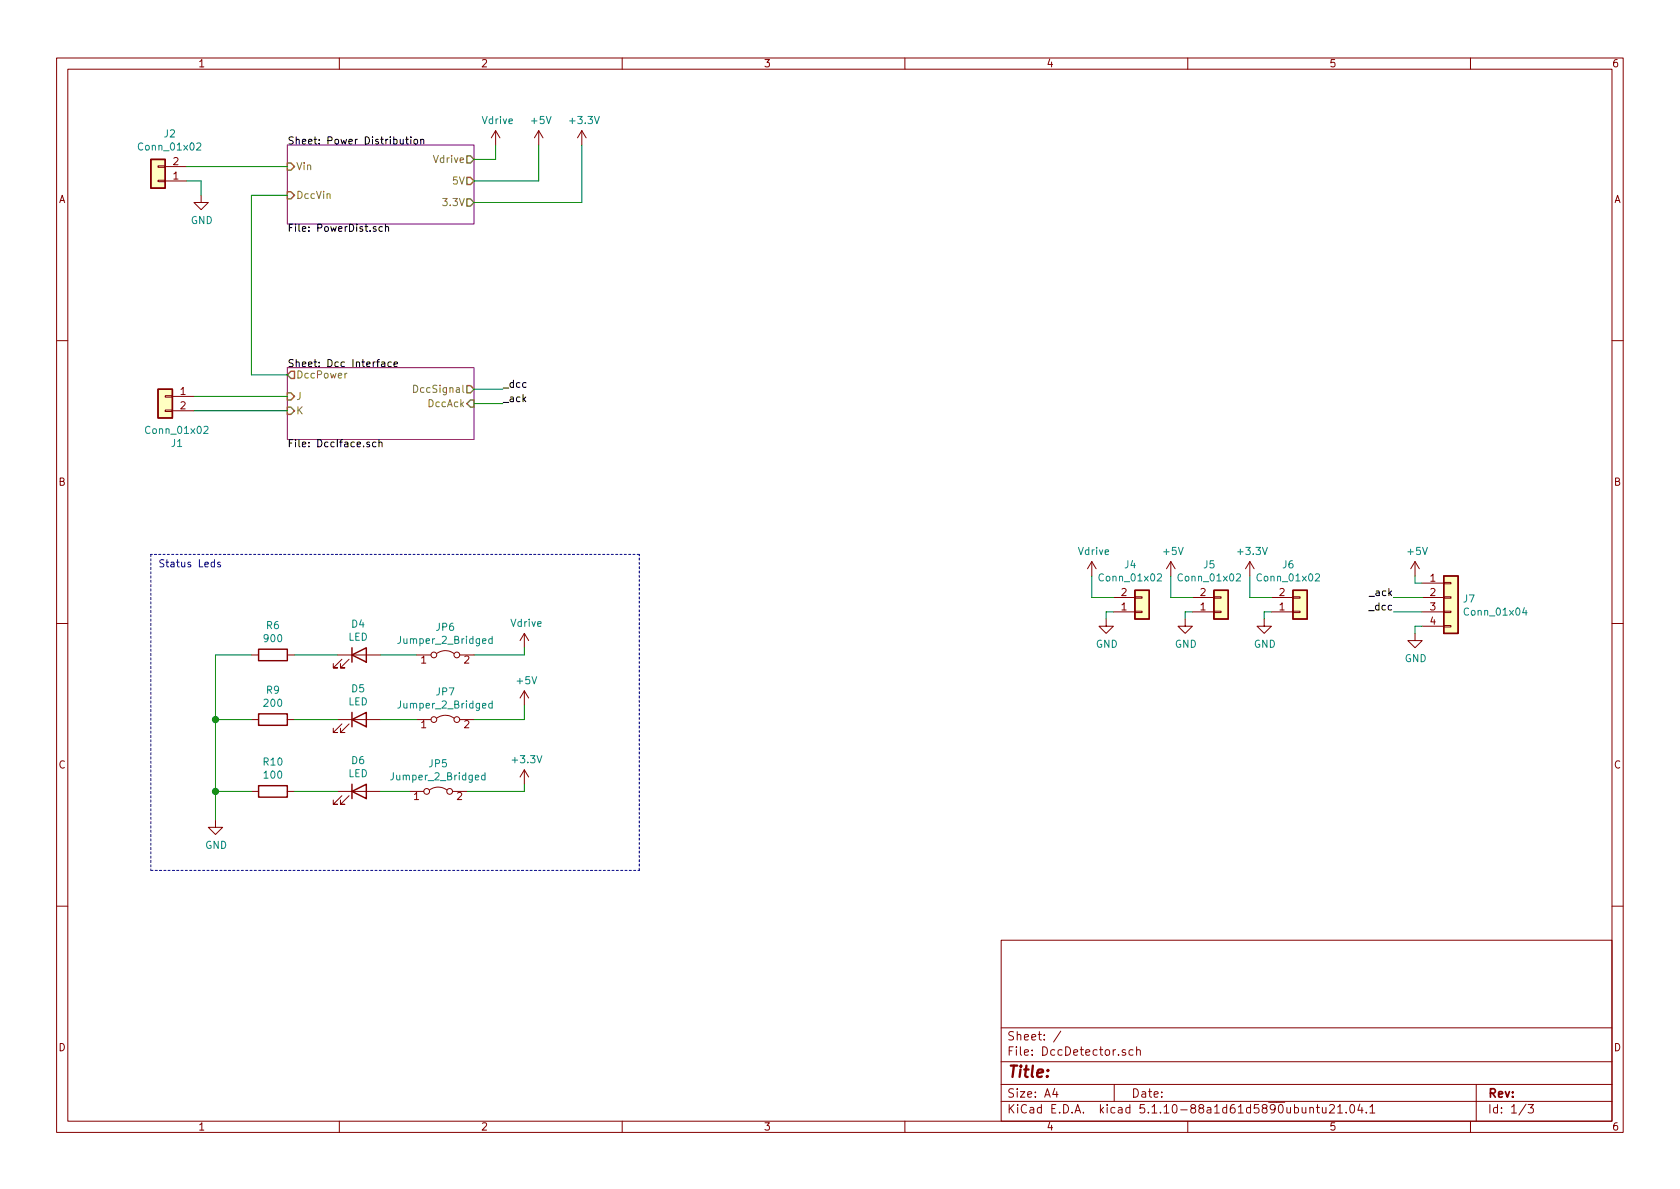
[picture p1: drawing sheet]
EESchema Schematic File Version 4
EELAYER 30 0
EELAYER END
$Descr A4 11693 8268
encoding utf-8
Sheet 1 3
Title ""
Date ""
Rev ""
Comp ""
Comment1 ""
Comment2 ""
Comment3 ""
Comment4 ""
$EndDescr
$Comp
L Connector_Generic:Conn_01x02 J1
U 1 1
P 1150 2750
F 0 "J1" H 1068 2425 50  0000 C CNN
F 1 "Conn_01x02" H 1068 2516 50  0000 C CNN
F 2 "Connector_JST:JST_XH_S2B-XH-A-1_1x02_P2.50mm_Horizontal" H 1150 2750 50  0001 C CNN
F 3 "~" H 1150 2750 50  0001 C CNN
	1    1150 2750
	-1   0    0    -1  
$EndComp
$Comp
L Connector_Generic:Conn_01x02 J2
U 1 1
P 1100 1250
F 0 "J2" H 1018 925 50  0000 C CNN
F 1 "Conn_01x02" H 1018 1016 50  0000 C CNN
F 2 "Connector_JST:JST_XH_S2B-XH-A-1_1x02_P2.50mm_Horizontal" H 1100 1250 50  0001 C CNN
F 3 "~" H 1100 1250 50  0001 C CNN
	1    1100 1250
	-1   0    0    1   
$EndComp
$Sheet
S 2000 1000 1300 550 
U 60F01BD8
F0 "Power Distribution" 50
F1 "PowerDist.sch" 50
F2 "Vin" I L 2000 1150 50 
F3 "DccVin" I L 2000 1350 50 
F4 "5V" O R 3300 1250 50 
F5 "3.3V" O R 3300 1400 50 
F6 "Vdrive" O R 3300 1100 50 
$EndSheet
$Sheet
S 2000 2550 1300 500 
U 60F01DAF
F0 "Dcc Interface" 50
F1 "DccIface.sch" 50
F2 "J" I L 2000 2750 50 
F3 "K" I L 2000 2850 50 
F4 "DccPower" O L 2000 2600 50 
F5 "DccSignal" O R 3300 2700 50 
F6 "DccAck" I R 3300 2800 50 
$EndSheet
$Comp
L power:+3.3V #PWR0101
U 1 1
P 4050 1000
F 0 "#PWR0101" H 4050 850 50  0001 C CNN
F 1 "+3.3V" H 4065 1173 50  0000 C CNN
F 2 "" H 4050 1000 50  0001 C CNN
F 3 "" H 4050 1000 50  0001 C CNN
	1    4050 1000
	1    0    0    -1  
$EndComp
$Comp
L power:+5V #PWR0102
U 1 1
P 3750 1000
F 0 "#PWR0102" H 3750 850 50  0001 C CNN
F 1 "+5V" H 3765 1173 50  0000 C CNN
F 2 "" H 3750 1000 50  0001 C CNN
F 3 "" H 3750 1000 50  0001 C CNN
	1    3750 1000
	1    0    0    -1  
$EndComp
Wire Wire Line
	3450 1100 3300 1100
Wire Wire Line
	3450 1000 3450 1100
$Comp
L power:Vdrive #PWR0103
U 1 1
P 3450 1000
F 0 "#PWR0103" H 3250 850 50  0001 C CNN
F 1 "Vdrive" H 3465 1173 50  0000 C CNN
F 2 "" H 3450 1000 50  0001 C CNN
F 3 "" H 3450 1000 50  0001 C CNN
	1    3450 1000
	1    0    0    -1  
$EndComp
Wire Wire Line
	3750 1000 3750 1250
Wire Wire Line
	3750 1250 3300 1250
Wire Wire Line
	4050 1000 4050 1400
Wire Wire Line
	4050 1400 3300 1400
Wire Wire Line
	1300 1150 2000 1150
$Comp
L power:GND #PWR0104
U 1 1
P 1400 1350
F 0 "#PWR0104" H 1400 1100 50  0001 C CNN
F 1 "GND" H 1405 1177 50  0000 C CNN
F 2 "" H 1400 1350 50  0001 C CNN
F 3 "" H 1400 1350 50  0001 C CNN
	1    1400 1350
	1    0    0    -1  
$EndComp
Wire Wire Line
	1400 1350 1400 1250
Wire Wire Line
	1400 1250 1300 1250
Wire Wire Line
	2000 2750 1350 2750
Wire Wire Line
	2000 2850 1350 2850
Wire Wire Line
	2000 2600 1750 2600
Wire Wire Line
	1750 2600 1750 1350
Wire Wire Line
	1750 1350 2000 1350
$Comp
L Device:LED D4
U 1 1
P 2500 4550
F 0 "D4" H 2493 4767 50  0000 C CNN
F 1 "LED" H 2493 4676 50  0000 C CNN
F 2 "LED_SMD:LED_1206_3216Metric" H 2500 4550 50  0001 C CNN
F 3 "~" H 2500 4550 50  0001 C CNN
	1    2500 4550
	1    0    0    -1  
$EndComp
$Comp
L Device:LED D5
U 1 1
P 2500 5000
F 0 "D5" H 2493 5217 50  0000 C CNN
F 1 "LED" H 2493 5126 50  0000 C CNN
F 2 "LED_SMD:LED_1206_3216Metric" H 2500 5000 50  0001 C CNN
F 3 "~" H 2500 5000 50  0001 C CNN
	1    2500 5000
	1    0    0    -1  
$EndComp
$Comp
L Device:LED D6
U 1 1
P 2500 5500
F 0 "D6" H 2493 5717 50  0000 C CNN
F 1 "LED" H 2493 5626 50  0000 C CNN
F 2 "LED_SMD:LED_1206_3216Metric" H 2500 5500 50  0001 C CNN
F 3 "~" H 2500 5500 50  0001 C CNN
	1    2500 5500
	1    0    0    -1  
$EndComp
$Comp
L Device:R R6
U 1 1
P 1900 4550
F 0 "R6" V 1693 4550 50  0000 C CNN
F 1 "900" V 1784 4550 50  0000 C CNN
F 2 "Resistor_SMD:R_1206_3216Metric" V 1830 4550 50  0001 C CNN
F 3 "~" H 1900 4550 50  0001 C CNN
	1    1900 4550
	0    1    1    0   
$EndComp
$Comp
L Device:R R9
U 1 1
P 1900 5000
F 0 "R9" V 1693 5000 50  0000 C CNN
F 1 "200" V 1784 5000 50  0000 C CNN
F 2 "Resistor_SMD:R_1206_3216Metric" V 1830 5000 50  0001 C CNN
F 3 "~" H 1900 5000 50  0001 C CNN
	1    1900 5000
	0    1    1    0   
$EndComp
$Comp
L Device:R R10
U 1 1
P 1900 5500
F 0 "R10" V 1693 5500 50  0000 C CNN
F 1 "100" V 1784 5500 50  0000 C CNN
F 2 "Resistor_SMD:R_1206_3216Metric" V 1830 5500 50  0001 C CNN
F 3 "~" H 1900 5500 50  0001 C CNN
	1    1900 5500
	0    1    1    0   
$EndComp
$Comp
L power:GND #PWR01
U 1 1
P 1500 5700
F 0 "#PWR01" H 1500 5450 50  0001 C CNN
F 1 "GND" H 1505 5527 50  0000 C CNN
F 2 "" H 1500 5700 50  0001 C CNN
F 3 "" H 1500 5700 50  0001 C CNN
	1    1500 5700
	1    0    0    -1  
$EndComp
Wire Wire Line
	1750 5500 1500 5500
Wire Wire Line
	1500 5500 1500 5700
Wire Wire Line
	1750 5000 1500 5000
Wire Wire Line
	1500 5000 1500 5500
Connection ~ 1500 5500
Wire Wire Line
	1750 4550 1500 4550
Wire Wire Line
	1500 4550 1500 5000
Connection ~ 1500 5000
Wire Wire Line
	2050 4550 2350 4550
Wire Wire Line
	2350 5000 2050 5000
Wire Wire Line
	2050 5500 2350 5500
$Comp
L Jumper:Jumper_2_Bridged JP6
U 1 1
P 3100 4550
F 0 "JP6" H 3100 4745 50  0000 C CNN
F 1 "Jumper_2_Bridged" H 3100 4654 50  0000 C CNN
F 2 "Jumper:SolderJumper-2_P1.3mm_Bridged_RoundedPad1.0x1.5mm" H 3100 4550 50  0001 C CNN
F 3 "~" H 3100 4550 50  0001 C CNN
	1    3100 4550
	1    0    0    -1  
$EndComp
$Comp
L Jumper:Jumper_2_Bridged JP7
U 1 1
P 3100 5000
F 0 "JP7" H 3100 5195 50  0000 C CNN
F 1 "Jumper_2_Bridged" H 3100 5104 50  0000 C CNN
F 2 "Jumper:SolderJumper-2_P1.3mm_Bridged_RoundedPad1.0x1.5mm" H 3100 5000 50  0001 C CNN
F 3 "~" H 3100 5000 50  0001 C CNN
	1    3100 5000
	1    0    0    -1  
$EndComp
$Comp
L Jumper:Jumper_2_Bridged JP5
U 1 1
P 3050 5500
F 0 "JP5" H 3050 5695 50  0000 C CNN
F 1 "Jumper_2_Bridged" H 3050 5604 50  0000 C CNN
F 2 "Jumper:SolderJumper-2_P1.3mm_Bridged_RoundedPad1.0x1.5mm" H 3050 5500 50  0001 C CNN
F 3 "~" H 3050 5500 50  0001 C CNN
	1    3050 5500
	1    0    0    -1  
$EndComp
Wire Wire Line
	2900 4550 2650 4550
Wire Wire Line
	2650 5000 2900 5000
Wire Wire Line
	2850 5500 2650 5500
$Comp
L power:+3.3V #PWR07
U 1 1
P 3650 5450
F 0 "#PWR07" H 3650 5300 50  0001 C CNN
F 1 "+3.3V" H 3665 5623 50  0000 C CNN
F 2 "" H 3650 5450 50  0001 C CNN
F 3 "" H 3650 5450 50  0001 C CNN
	1    3650 5450
	1    0    0    -1  
$EndComp
$Comp
L power:+5V #PWR06
U 1 1
P 3650 4900
F 0 "#PWR06" H 3650 4750 50  0001 C CNN
F 1 "+5V" H 3665 5073 50  0000 C CNN
F 2 "" H 3650 4900 50  0001 C CNN
F 3 "" H 3650 4900 50  0001 C CNN
	1    3650 4900
	1    0    0    -1  
$EndComp
$Comp
L power:Vdrive #PWR05
U 1 1
P 3650 4500
F 0 "#PWR05" H 3450 4350 50  0001 C CNN
F 1 "Vdrive" H 3665 4673 50  0000 C CNN
F 2 "" H 3650 4500 50  0001 C CNN
F 3 "" H 3650 4500 50  0001 C CNN
	1    3650 4500
	1    0    0    -1  
$EndComp
Wire Wire Line
	3650 4500 3650 4550
Wire Wire Line
	3650 4550 3300 4550
Wire Wire Line
	3650 4900 3650 5000
Wire Wire Line
	3650 5000 3300 5000
Wire Wire Line
	3650 5450 3650 5500
Wire Wire Line
	3650 5500 3250 5500
Wire Notes Line
	1050 3850 1050 6050
Wire Notes Line
	1050 6050 4450 6050
Wire Notes Line
	4450 6050 4450 3850
Wire Notes Line
	4450 3850 1050 3850
Text Notes 1100 3950 0    50   ~ 0
Status Leds
$Comp
L Connector_Generic:Conn_01x02 J4
U 1 1
P 7950 4250
F 0 "J4" H 7868 3925 50  0000 C CNN
F 1 "Conn_01x02" H 7868 4016 50  0000 C CNN
F 2 "Connector_PinHeader_2.54mm:PinHeader_1x02_P2.54mm_Vertical" H 7950 4250 50  0001 C CNN
F 3 "~" H 7950 4250 50  0001 C CNN
	1    7950 4250
	1    0    0    1   
$EndComp
$Comp
L Connector_Generic:Conn_01x02 J5
U 1 1
P 8500 4250
F 0 "J5" H 8418 3925 50  0000 C CNN
F 1 "Conn_01x02" H 8418 4016 50  0000 C CNN
F 2 "Connector_PinHeader_2.54mm:PinHeader_1x02_P2.54mm_Vertical" H 8500 4250 50  0001 C CNN
F 3 "~" H 8500 4250 50  0001 C CNN
	1    8500 4250
	1    0    0    1   
$EndComp
$Comp
L Connector_Generic:Conn_01x02 J6
U 1 1
P 9050 4250
F 0 "J6" H 8968 3925 50  0000 C CNN
F 1 "Conn_01x02" H 8968 4016 50  0000 C CNN
F 2 "Connector_PinHeader_2.54mm:PinHeader_1x02_P2.54mm_Vertical" H 9050 4250 50  0001 C CNN
F 3 "~" H 9050 4250 50  0001 C CNN
	1    9050 4250
	1    0    0    1   
$EndComp
$Comp
L Connector_Generic:Conn_01x04 J7
U 1 1
P 10100 4150
F 0 "J7" H 10180 4142 50  0000 L CNN
F 1 "Conn_01x04" H 10180 4051 50  0000 L CNN
F 2 "Connector_JST:JST_XH_B4B-XH-A_1x04_P2.50mm_Vertical" H 10100 4150 50  0001 C CNN
F 3 "~" H 10100 4150 50  0001 C CNN
	1    10100 4150
	1    0    0    -1  
$EndComp
$Comp
L power:GND #PWR0110
U 1 1
P 8800 4300
F 0 "#PWR0110" H 8800 4050 50  0001 C CNN
F 1 "GND" H 8805 4127 50  0000 C CNN
F 2 "" H 8800 4300 50  0001 C CNN
F 3 "" H 8800 4300 50  0001 C CNN
	1    8800 4300
	1    0    0    -1  
$EndComp
$Comp
L power:GND #PWR0111
U 1 1
P 9850 4400
F 0 "#PWR0111" H 9850 4150 50  0001 C CNN
F 1 "GND" H 9855 4227 50  0000 C CNN
F 2 "" H 9850 4400 50  0001 C CNN
F 3 "" H 9850 4400 50  0001 C CNN
	1    9850 4400
	1    0    0    -1  
$EndComp
$Comp
L power:GND #PWR0112
U 1 1
P 8250 4300
F 0 "#PWR0112" H 8250 4050 50  0001 C CNN
F 1 "GND" H 8255 4127 50  0000 C CNN
F 2 "" H 8250 4300 50  0001 C CNN
F 3 "" H 8250 4300 50  0001 C CNN
	1    8250 4300
	1    0    0    -1  
$EndComp
$Comp
L power:GND #PWR0113
U 1 1
P 7700 4300
F 0 "#PWR0113" H 7700 4050 50  0001 C CNN
F 1 "GND" H 7705 4127 50  0000 C CNN
F 2 "" H 7700 4300 50  0001 C CNN
F 3 "" H 7700 4300 50  0001 C CNN
	1    7700 4300
	1    0    0    -1  
$EndComp
$Comp
L power:+3.3V #PWR0114
U 1 1
P 8700 4000
F 0 "#PWR0114" H 8700 3850 50  0001 C CNN
F 1 "+3.3V" H 8715 4173 50  0000 C CNN
F 2 "" H 8700 4000 50  0001 C CNN
F 3 "" H 8700 4000 50  0001 C CNN
	1    8700 4000
	1    0    0    -1  
$EndComp
$Comp
L power:+5V #PWR0115
U 1 1
P 8150 4000
F 0 "#PWR0115" H 8150 3850 50  0001 C CNN
F 1 "+5V" H 8165 4173 50  0000 C CNN
F 2 "" H 8150 4000 50  0001 C CNN
F 3 "" H 8150 4000 50  0001 C CNN
	1    8150 4000
	1    0    0    -1  
$EndComp
$Comp
L power:Vdrive #PWR0116
U 1 1
P 7600 4000
F 0 "#PWR0116" H 7400 3850 50  0001 C CNN
F 1 "Vdrive" H 7615 4173 50  0000 C CNN
F 2 "" H 7600 4000 50  0001 C CNN
F 3 "" H 7600 4000 50  0001 C CNN
	1    7600 4000
	1    0    0    -1  
$EndComp
$Comp
L power:+5V #PWR0117
U 1 1
P 9850 4000
F 0 "#PWR0117" H 9850 3850 50  0001 C CNN
F 1 "+5V" H 9865 4173 50  0000 C CNN
F 2 "" H 9850 4000 50  0001 C CNN
F 3 "" H 9850 4000 50  0001 C CNN
	1    9850 4000
	1    0    0    -1  
$EndComp
Text Label 3500 2700 0    50   ~ 0
_dcc
Text Label 3500 2800 0    50   ~ 0
_ack
Wire Wire Line
	3500 2800 3300 2800
Wire Wire Line
	3300 2700 3500 2700
Text Label 9700 4250 2    50   ~ 0
_dcc
Text Label 9700 4150 2    50   ~ 0
_ack
Wire Wire Line
	9700 4150 9900 4150
Wire Wire Line
	9700 4250 9900 4250
Wire Wire Line
	9900 4350 9850 4350
Wire Wire Line
	9850 4350 9850 4400
Wire Wire Line
	9850 4000 9850 4050
Wire Wire Line
	9850 4050 9900 4050
Wire Wire Line
	8850 4150 8700 4150
Wire Wire Line
	8700 4150 8700 4000
Wire Wire Line
	8850 4250 8800 4250
Wire Wire Line
	8800 4250 8800 4300
Wire Wire Line
	8300 4250 8250 4250
Wire Wire Line
	8250 4250 8250 4300
Wire Wire Line
	8300 4150 8150 4150
Wire Wire Line
	8150 4150 8150 4000
Wire Wire Line
	7600 4150 7600 4000
Wire Wire Line
	7600 4150 7750 4150
Wire Wire Line
	7750 4250 7700 4250
Wire Wire Line
	7700 4250 7700 4300
$EndSCHEMATC
